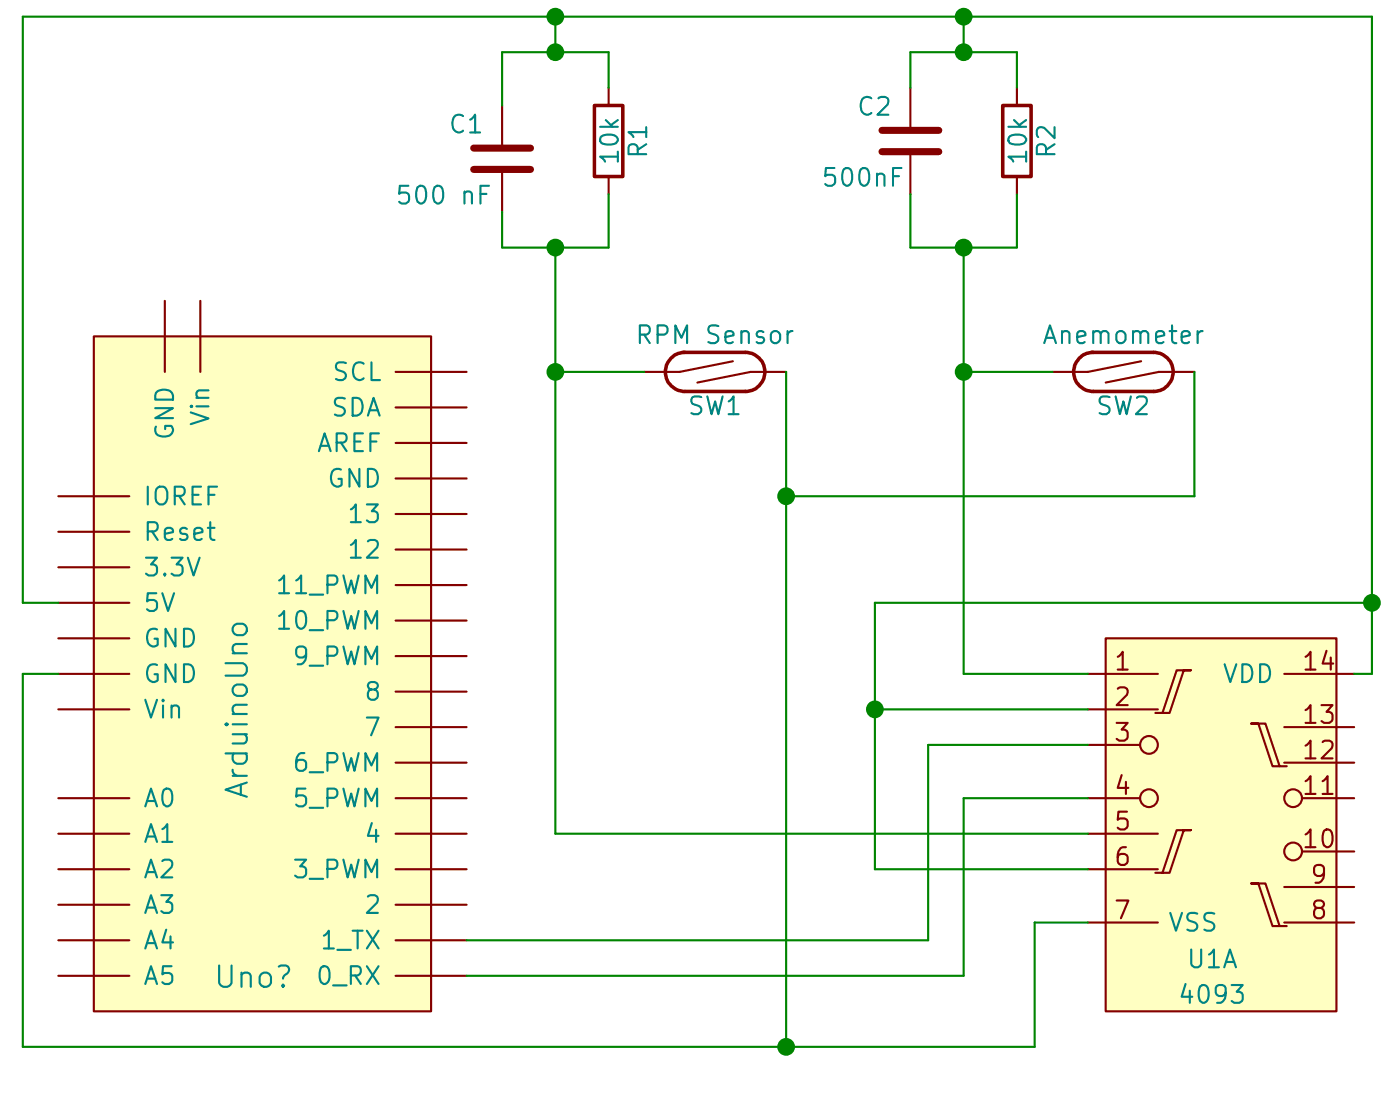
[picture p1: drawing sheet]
EESchema Schematic File Version 2
LIBS:power
LIBS:device
LIBS:transistors
LIBS:conn
LIBS:linear
LIBS:regul
LIBS:74xx
LIBS:cmos4000
LIBS:adc-dac
LIBS:memory
LIBS:xilinx
LIBS:microcontrollers
LIBS:dsp
LIBS:microchip
LIBS:analog_switches
LIBS:motorola
LIBS:texas
LIBS:intel
LIBS:audio
LIBS:interface
LIBS:digital-audio
LIBS:philips
LIBS:display
LIBS:cypress
LIBS:siliconi
LIBS:opto
LIBS:atmel
LIBS:contrib
LIBS:valves
LIBS:Switch
LIBS:MyOwnLibrary
EELAYER 25 0
EELAYER END
$Descr A4 11693 8268
encoding utf-8
Sheet 1 1
Title ""
Date ""
Rev ""
Comp ""
Comment1 ""
Comment2 ""
Comment3 ""
Comment4 ""
$EndDescr
$Comp
L SW_Reed SW1
U 1 1
P 7600 4150
F 0 "SW1" H 7600 4250 50  0000 C CNN
F 1 "RPM Sensor" H 7600 4050 50  0000 C CNN
F 2 "" H 7600 4150 50  0001 C CNN
F 3 "" H 7600 4150 50  0001 C CNN
	1    7600 4150
	-1   0    0    1   
$EndComp
$Comp
L 4093 U1
U 1 1
P 8450 5550
F 0 "U1" H 9000 5300 50  0000 C CNN
F 1 "4093" H 9000 5200 50  0000 C CNN
F 2 "" H 7900 5750 60  0001 C CNN
F 3 "" H 7900 5750 60  0001 C CNN
	1    8450 5550
	1    0    0    -1  
$EndComp
$Comp
L ArduinoUno Uno?
U 1 1
P 5450 3550
F 0 "Uno?" H 6300 1250 60  0000 C CNN
F 1 "ArduinoUno" V 6250 2000 60  0000 C CNN
F 2 "" H 5900 2700 60  0001 C CNN
F 3 "" H 5900 2700 60  0001 C CNN
	1    5450 3550
	1    0    0    -1  
$EndComp
$Comp
L C C1
U 1 1
P 7000 3550
F 0 "C1" H 6850 3650 50  0000 L CNN
F 1 "500 nF" H 6700 3450 50  0000 L CNN
F 2 "" H 7038 3400 50  0001 C CNN
F 3 "" H 7000 3550 50  0001 C CNN
	1    7000 3550
	1    0    0    -1  
$EndComp
$Comp
L R R1
U 1 1
P 7300 3500
F 0 "R1" V 7380 3500 50  0000 C CNN
F 1 "10k" V 7300 3500 50  0000 C CNN
F 2 "" V 7230 3500 50  0001 C CNN
F 3 "" H 7300 3500 50  0001 C CNN
	1    7300 3500
	1    0    0    -1  
$EndComp
Wire Wire Line
	7150 5450 8650 5450
Wire Wire Line
	8200 5750 6900 5750
Wire Wire Line
	8300 5850 6900 5850
Connection ~ 7150 3150
Wire Wire Line
	7150 3150 7150 3250
Wire Wire Line
	7000 3250 7300 3250
Wire Wire Line
	7000 3700 7000 3800
Wire Wire Line
	7300 3250 7300 3350
Connection ~ 7150 3250
Wire Wire Line
	7000 3250 7000 3400
Wire Wire Line
	7000 3800 7300 3800
Wire Wire Line
	7300 3800 7300 3650
Connection ~ 7150 3800
Wire Wire Line
	8500 5700 8650 5700
Wire Wire Line
	7150 4150 7400 4150
$Comp
L SW_Reed SW2
U 1 1
P 8750 4150
F 0 "SW2" H 8750 4250 50  0000 C CNN
F 1 "Anemometer" H 8750 4050 50  0000 C CNN
F 2 "" H 8750 4150 50  0001 C CNN
F 3 "" H 8750 4150 50  0001 C CNN
	1    8750 4150
	-1   0    0    1   
$EndComp
$Comp
L C C2
U 1 1
P 8150 3500
F 0 "C2" H 8000 3600 50  0000 L CNN
F 1 "500nF" H 7900 3400 50  0000 L CNN
F 2 "" H 8188 3350 50  0001 C CNN
F 3 "" H 8150 3500 50  0001 C CNN
	1    8150 3500
	1    0    0    -1  
$EndComp
$Comp
L R R2
U 1 1
P 8450 3500
F 0 "R2" V 8530 3500 50  0000 C CNN
F 1 "10k" V 8450 3500 50  0000 C CNN
F 2 "" V 8380 3500 50  0001 C CNN
F 3 "" H 8450 3500 50  0001 C CNN
	1    8450 3500
	1    0    0    -1  
$EndComp
Connection ~ 8300 3150
Wire Wire Line
	8300 3150 8300 3250
Wire Wire Line
	8150 3250 8450 3250
Wire Wire Line
	8150 3250 8150 3350
Wire Wire Line
	8450 3250 8450 3350
Connection ~ 8300 3250
Wire Wire Line
	8150 3650 8150 3800
Wire Wire Line
	8150 3800 8450 3800
Wire Wire Line
	8450 3800 8450 3650
Connection ~ 8300 3800
Wire Wire Line
	8300 4150 8550 4150
Wire Wire Line
	8950 4150 8950 4500
Wire Wire Line
	8950 4500 7800 4500
Connection ~ 7800 6050
Connection ~ 7800 4500
Connection ~ 8300 4150
Wire Wire Line
	8300 5000 8650 5000
Connection ~ 7150 4150
Wire Wire Line
	8200 5200 8650 5200
Wire Wire Line
	8300 5350 8650 5350
Wire Wire Line
	8050 5550 8650 5550
Wire Wire Line
	8050 4800 8050 5550
Wire Wire Line
	5750 4800 5650 4800
Connection ~ 8050 5100
Wire Wire Line
	8650 5100 8050 5100
Wire Wire Line
	5750 5000 5650 5000
Wire Wire Line
	5650 5000 5650 6050
Wire Wire Line
	5650 6050 8500 6050
Wire Wire Line
	8500 6050 8500 5700
Wire Wire Line
	8200 5750 8200 5200
Wire Wire Line
	5650 4800 5650 3150
Wire Wire Line
	7150 5450 7150 3800
Wire Wire Line
	8300 3800 8300 5000
Wire Wire Line
	8300 5350 8300 5850
Wire Wire Line
	7800 6050 7800 4150
Wire Wire Line
	9450 5000 9400 5000
Wire Wire Line
	9450 3150 9450 5000
Wire Wire Line
	5650 3150 9450 3150
Wire Wire Line
	8050 4800 9450 4800
Connection ~ 9450 4800
$EndSCHEMATC
